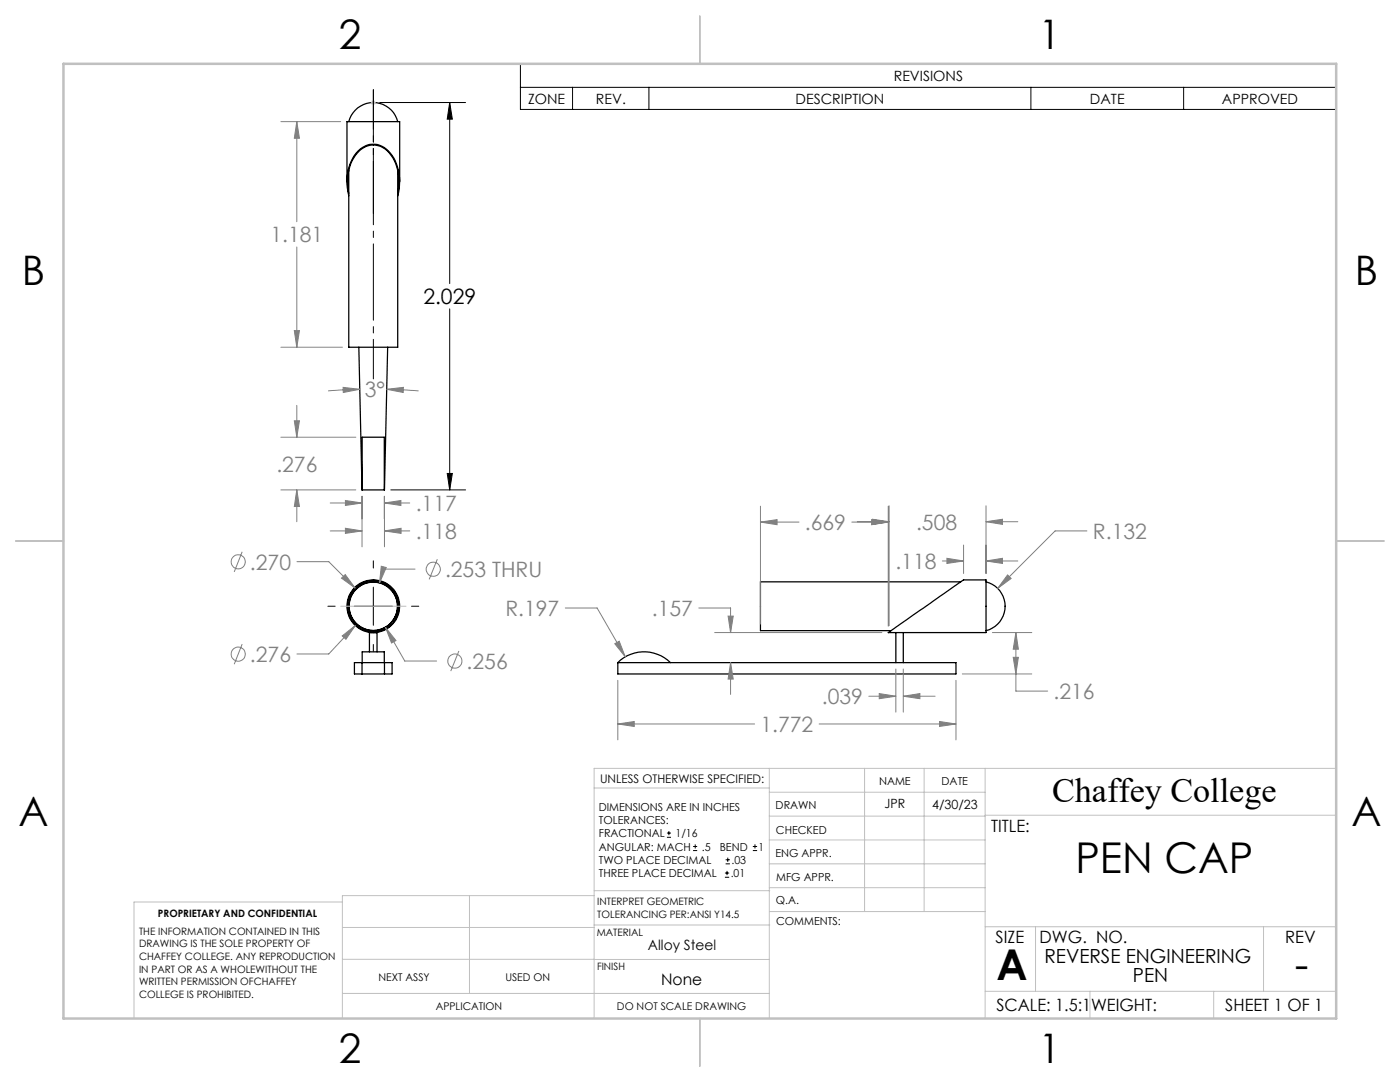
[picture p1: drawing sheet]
<svg xmlns="http://www.w3.org/2000/svg" width="279mm" height="216mm" viewBox="0 0 279 216" stroke-linecap="round" stroke-linejoin="round" font-family="sans-serif">
<g fill="none" stroke="#000" stroke-width=".25">
<path d="M69.3 36.3v-12h10.5v12M69.6 24.3a5 5 0 0 1 4.9-3.8 5 5 0 0 1 4.9 3.8M69.6 33.9v35.4h9.8v-35.4M69.6 39.1a9.7 9.7 0 0 1 1.9-9 4.2 4.2 0 0 1 6.7 .9 10.2 10.2 0 0 1 1.2 8.1M69.6 38.6a9 9 0 0 1 2.5-8.9 4.2 4.2 0 0 1 6.3 1.8 10 10 0 0 1 1 7.1M71.6 69.3l.6 28.5h4.5l.7-28.5M72.3 97.8v-10.6h4.4v10.6M191.7 116.1h-39.9v9.7h26M196.8 116.1a5 5 0 0 1 3.8 4.9 5 5 0 0 1-3.8 4.8M70.7 132.2h7.5v2.3h-7.5zM72.2 132.2v2.3M72.3 132.2v-2.1h4.4v2.1"/>
<path d="M73.7 130.1v-3.9h1.5v3.9M76.7 132.2v2.3M123.3 132.2a7.5 7.5 0 0 1 10.5 0M123.3 132.2h67.5v2.3h-67.5zM177.3 126.2l15-10.5h4.5v10.5zM178.8 126.2v6M180.3 126.2v6"/>
<circle cx="74.5" cy="121" r="5.2"/>
<circle cx="74.5" cy="121" r="4.8"/>
<circle cx="74.5" cy="121" r="4.9"/>
</g>
<g fill="none" stroke="#808080" stroke-width=".2">
<path d="M56.1 24.3h11.9M59.2 24.3l.6 3.3h-1.1zM59.2 24.3v19.9M59.2 49.3v20M56.1 69.3h12.2M58.7 66h1.1l-.6 3.3zM68.5 77.3l3.3 .4-3.3 .6zM71.8 77.7l-6.3 .3M77.2 77.7l3.3-.4v1zM77.2 77.7l6.3 .3M56.1 87.2h14.9M56.1 97.8h14.9"/>
<path d="M58.7 84h1.1l-.6 3.2zM59.2 97.8l.6 3.3h-1.1zM59.2 80.9v6.3M59.2 97.8v6.3M68.9 99.9l3.3 .5-3.3 .5zM72.2 99v10.1M76.7 99v4.5M76.7 99v10.1M48.3 110.1l-1.6 4M59.3 112.1h6.3l5.3 5.2M65.9 100.4h6.3M65.9 105.9h6.3"/>
<path d="M68.2 115.4l.7-.7 2 2.6zM68.9 105.4l3.3 .5-3.3 .5zM76.1 113l1 .2-1.4 3.1zM76.7 100.4l3.3-.5v1zM76.7 100.4h5.1M76.7 105.9l3.3-.5v1zM76.7 105.9h5.1M82.8 113.6h-6.3l-.8 2.7M87.3 111.6l-1.6 4M151.8 104.2l3.3-.5v1zM151.8 101v23.5M151.8 104.2h7.7"/>
<path d="M170 104.2h7.3M171.1 104.1h6.3M174 103.7l3.3 .5-3.3 .5zM174.1 103.6l3.3 .5-3.3 .5zM177.3 101v24M177.4 100.9v23.9M188.1 111.9h4.2M189 111.4l3.3 .5-3.3 .5zM192.3 108.8v5.6M196.8 104.1l3.3-.5v1zM196.8 111.9l3.3-.5v1zM196.8 100.9v13.5"/>
<path d="M196.8 104.1h6.3M196.8 111.9h6.3M201.1 114.7l.7 .7-2.7 2zM216.9 105.9h-6.3l-11.5 11.5M48.3 128.5l-1.6 4M68.3 126.9l2.6-2.1-1.9 2.8zM70.9 124.8l-5.3 5.7h-6.3M76.9 125.2l2.1 2.6-.9 .5zM76.9 125.2l3.9 6.7h6.3M91.6 129.9l-1.6 4M112.8 121.3h6.4l5.6 9.8M122.7 128.4l.9-.4 1.2 3.1z"/>
<path d="M123.3 135.7v11.9M139.5 121.3h6.3v4.9M142.6 126.2h33.4M145.3 122.9h1l-.5 3.3zM145.8 132.2l.5 3.3h-1zM145.8 132.2v6.4M173.4 138.9h5.4M175.5 138.4l3.3 .5-3.3 .5zM178.8 133.5v8.6M180.3 138.9l3.3-.5v1zM180.3 133.5v8.6M180.3 138.9h6.3"/>
<path d="M190.8 135.7v11.9M192.1 134.5h13.8M198 126.2h7.9M202.2 131.2h1l-.5 3.3zM202.7 126.2l.5 3.3h-1zM202.7 126.2v11.7h6.4M123.3 144.5l3.3-.5v1zM123.3 144.5h27.3M163.5 144.5h27.3M187.5 144l3.3 .5-3.3 .5z"/>
<circle cx="47.5" cy="112.1" r="1.42"/>
<circle cx="86.5" cy="113.6" r="1.42"/>
<circle cx="47.6" cy="130.5" r="1.41"/>
<circle cx="90.8" cy="131.9" r="1.4"/>
</g>
<g fill="none" stroke="#000" stroke-width=".2">
<path d="M103.9 12.7h162.8v9.1h-162.8zM103.9 17.4h162.8M114.3 17.4v4.4M129.5 17.4v4.4M205.7 17.4v4.4M236.2 17.4v4.4M75.8 20.5h17.1M89.7 20.5l.6 3.3h-1zM89.7 20.5v36.1M89.7 61.6v36.2M78 97.8h14.9M89.3 94.5h1l-.6 3.3z"/>
<path d="M74.5 111.9v1.4M74.5 117.2v7.6M65.4 121h1.5M70.7 121h7.6M74.5 128.6v1.4M82.1 121h1.5M133.1 167.1h.8M133.1 166.2h.8M133.5 165.8v.9M138.3 169.7h.8M138.3 168.9h.8M138.7 168.5v.8"/>
<path d="M144.7 175h.8M144.7 174.2h.8M144.8 172.4h.9M144.8 171.6h.9M145.1 173.8v.8M145.2 171.1v.9M150.2 169.7h.9M150.2 168.9h.9M150.7 168.5v.8"/>
</g>
<g fill="none" stroke="#c0c0c0" stroke-width=".2">
<path d="M74.5 20v1M74 20.5h1M74.2 20.1l.7 .7M74.9 20.1l-.7 .7M68 121h13M118.6 157.2h34.9M153.5 153.3v49.9M153.5 158.1h43.1M172.5 153.3v28.6M184.4 153.3v28.6M196.6 153.3v49.9M266.7 153.3h-148.1v49.9"/>
<path d="M68.3 180h-41.6v23.2M93.7 178.7v19.5M118.6 178.7h-50.3v24.5M118.6 177.7h35M153.5 167.6h43.1M153.5 162.8h43.1M153.5 172.4h43.1M153.5 177.1h43.1M196.6 162.7h70.1M68.3 198.2h85.2M68.3 191.4l85.2 .1M68.3 185.1h50.3"/>
<path d="M118.6 184.6h35M153.6 181.9h43M196.6 197.8h70.1M196.6 184.9h70.1M206.7 184.9v12.9M217.5 197.8v5.4M242.2 197.8v5.4M252.2 184.9v12.9"/>
</g>
<path d="M74.5 42.6v-24.7" fill="none" stroke="#000" stroke-width=".2" stroke-dasharray="15.2 1.3 1.3 1.3" stroke-dashoffset="4.8"/>
<path d="M74.5 17.9v57.7" fill="none" stroke="#000" stroke-width=".2" stroke-dasharray="15.2 1.3 1.3 1.3" stroke-dashoffset="7.3"/>
<path d="M139.7 3.2v9.5M3.1 107.9h9.6M266.7 107.9h9.5M139.7 203.2v9.6" fill="none" stroke="#c0c0c0" stroke-width=".25"/>
<path d="M12.7 12.7h254v190.5h-254z" fill="none" stroke="#c0c0c0" stroke-width=".5"/>
<path d="M89.7 20.5l.6 3.3h-1zM89.3 94.5h1l-.6 3.3z" fill="#000"/>
<path d="M68.2 115.4l2.7 1.9-2-2.6zM68.3 126.9l.7 .7 1.9-2.8zM76.1 113l-.4 3.3 1.4-3.1zM76.9 125.2l1.2 3.1 .9-.5zM58.7 84h1.1l-.6 3.2zM59.2 97.8l.6 3.3h-1.1zM77.2 77.7l3.3-.4v1zM68.5 77.3l3.3 .4-3.3 .6zM68.9 99.9l3.3 .5-3.3 .5zM76.7 100.4l3.3-.5v1zM76.7 105.9l3.3-.5v1zM68.9 105.4l3.3 .5-3.3 .5zM59.2 24.3l.6 3.3h-1.1zM58.7 66h1.1l-.6 3.3zM174.1 103.6l3.3 .5-3.3 .5zM196.8 104.1l3.3-.5v1zM202.2 131.2h1l-.5 3.3zM202.7 126.2l.5 3.3h-1zM201.1 114.7l-2 2.7 2.7-2zM123.3 144.5l3.3-.5v1zM187.5 144l3.3 .5-3.3 .5zM122.7 128.4l2.1 2.7-1.2-3.1zM196.8 111.9l3.3-.5v1zM189 111.4l3.3 .5-3.3 .5zM145.3 122.9h1l-.5 3.3zM145.8 132.2l.5 3.3h-1zM175.5 138.4l3.3 .5-3.3 .5zM180.3 138.9l3.3-.5v1zM174 103.7l3.3 .5-3.3 .5zM151.8 104.2l3.3-.5v1z" fill="#808080"/>
<g font-size="8.5">
<text x="214.6" y="174.2">PEN CAP</text>
<text x="198.9" y="195.5">A</text>
<text x="258.4" y="195.4">-</text>
</g>
<g font-size="8.1">
<text x="67.6" y="9.7">2</text>
<text x="207.3" y="9.7">1</text>
<text x="4.4" y="57">B</text>
<text x="270.4" y="57">B</text>
<text x="3.7" y="164.9">A</text>
<text x="269.7" y="164.9">A</text>
<text x="67.6" y="212.2">2</text>
<text x="207.3" y="212.2">1</text>
</g>
<text font-size="6.9" x="210" y="160.1">Chaffey College</text>
<g font-size="4.2" fill="#808080">
<text x="54" y="48.4">1.181</text>
<text x="72.8" y="79.2">3°</text>
<text x="55.1" y="94.1">.276</text>
<text x="83" y="101.9">.117</text>
<text x="83" y="107.5">.118</text>
<text x="160.6" y="105.8">.669</text>
<text x="182.8" y="105.7">.508</text>
<text x="218.1" y="107.5">R.132</text>
<text x="49.9" y="113.6">.270</text>
<text x="178.7" y="113.5">.118</text>
<text x="88.8" y="115.1">.253 THRU</text>
<text x="100.9" y="122.9">R.197</text>
<text x="130.1" y="122.9">.157</text>
<text x="49.9" y="132.1">.276</text>
<text x="93.1" y="133.4">.256</text>
<text x="164" y="140.5">.039</text>
<text x="210.3" y="139.5">.216</text>
<text x="151.8" y="146">1.772</text>
</g>
<text font-size="4.2" x="84.5" y="60.7">2.029</text>
<g font-size="3.9">
<text x="208.4" y="192.1">REVERSE ENGINEERING</text>
<text x="226.1" y="196">PEN</text>
</g>
<g font-size="3.4">
<text x="197.8" y="166">TITLE:</text>
<text x="198.7" y="188.1">SIZE</text>
<text x="207.5" y="188.1">DWG. NO.</text>
<text x="256.5" y="188.2">REV</text>
<text x="198.8" y="201.7">SCALE: 1.5:1</text>
<text x="217.7" y="201.8">WEIGHT:</text>
<text x="244.5" y="201.7">SHEET 1 OF 1</text>
</g>
<text font-size="3.2" x="132" y="196.6">None</text>
<g font-size="2.8">
<text x="178.4" y="16.1">REVISIONS</text>
<text x="105.4" y="20.7">ZONE</text>
<text x="118.9" y="20.7">REV.</text>
<text x="158.8" y="20.7">DESCRIPTION</text>
<text x="217.5" y="20.7">DATE</text>
<text x="243.9" y="20.7">APPROVED</text>
<text x="129.3" y="189.5">Alloy Steel</text>
</g>
<g font-size="2.5">
<text x="176.5" y="161.3">JPR</text>
<text x="186" y="161.4">4/30/23</text>
</g>
<text font-size="2.4" x="119.8" y="156.2">UNLESS OTHERWISE SPECIFIED:</text>
<g font-size="2.2">
<text x="119.5" y="161.8">DIMENSIONS ARE IN INCHES</text>
<text x="154.8" y="161.4">DRAWN</text>
<text x="175.4" y="156.6">NAME</text>
<text x="187.9" y="156.7">DATE</text>
<text x="119.5" y="164.4">TOLERANCES:</text>
<text x="119.5" y="167.1">FRACTIONAL</text>
<text x="134.8" y="167.1">1/16</text>
<text x="154.9" y="166.3">CHECKED</text>
<text x="119.5" y="172.4">TWO PLACE DECIMAL</text>
<text x="119.5" y="169.7">ANGULAR: MACH</text>
<text x="140.1" y="169.7">.5</text>
<text x="143.6" y="169.7">BEND</text>
<text x="146" y="172.4">.03</text>
<text x="151.4" y="169.7">1</text>
<text x="154.8" y="171">ENG APPR.</text>
<text x="119.5" y="175">THREE PLACE DECIMAL</text>
<text x="145.8" y="175">.01</text>
<text x="154.9" y="175.7">MFG APPR.</text>
<text x="154.9" y="180.4">Q.A.</text>
<text x="154.9" y="184.6">COMMENTS:</text>
</g>
<g font-size="2.1">
<text x="75.5" y="195.7">NEXT ASSY</text>
<text x="100.9" y="195.7">USED ON</text>
<text x="86.9" y="201.5">APPLICATION</text>
<text x="123.1" y="201.6">DO NOT SCALE DRAWING</text>
</g>
<g font-size="2">
<text x="31.5" y="182.9">PROPRIETARY AND CONFIDENTIAL</text>
<text x="119.2" y="180.6">INTERPRET GEOMETRIC</text>
<text x="119.2" y="183.1">TOLERANCING PER:ANSI Y14.5</text>
<text x="27.8" y="186.5">THE INFORMATION CONTAINED IN THIS</text>
<text x="27.8" y="189">DRAWING IS THE SOLE PROPERTY OF</text>
<text x="27.8" y="191.6">CHAFFEY COLLEGE. ANY REPRODUCTION</text>
<text x="119.1" y="186.7">MATERIAL</text>
<text x="27.8" y="194.1">IN PART OR AS A WHOLEWITHOUT THE</text>
<text x="27.8" y="196.6">WRITTEN PERMISSION OFCHAFFEY</text>
<text x="119.1" y="193.5">FINISH</text>
<text x="27.8" y="199.1">COLLEGE IS PROHIBITED.</text>
</g>
</svg>
